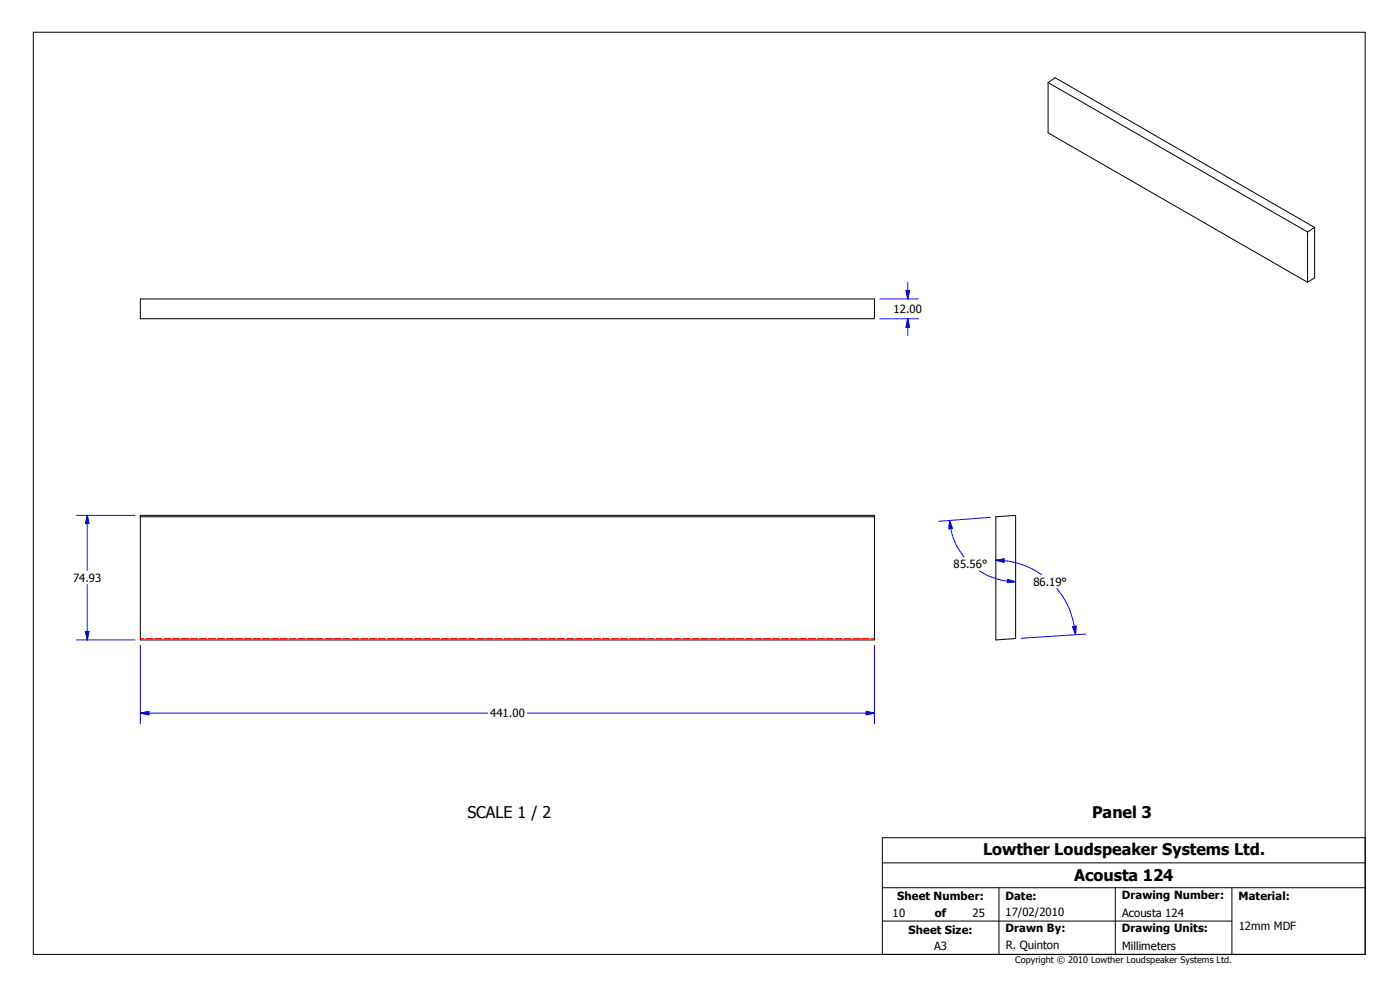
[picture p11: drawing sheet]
<svg xmlns="http://www.w3.org/2000/svg" width="420mm" height="297mm" viewBox="0 0 420 297" stroke-linecap="round" stroke-linejoin="round" font-family="sans-serif">
<g fill="none" stroke="#000" stroke-width=".3">
<path d="M10 9.7h399.4v276.3h-399.4zM314.3 24.7l2.1-1.4 77.8 44.9M314.3 24.7l77.8 44.8M314.3 24.7v15.1l77.8 44.8M392.1 69.5v15.1M394.2 68.2l-2.1 1.3M394.2 68.2v15l-2.1 1.4M42.1 89.6h220.1v5.9h-220.1zM42.1 154.4h220.1v37.4h-220.1zM42.1 154.9h220.1M298.6 154.9l5.9-.5v37l-5.9 .4zM264.6 258.6h144.8"/>
<path d="M409.4 251.1h-144.8v34.9M264.6 276h104.8M264.6 266h144.8M299.6 266v20M334.4 266v20M369.4 266v20"/>
</g>
<g fill="none" stroke="#f00" stroke-width=".3">
<path d="M42.1 191.4h1.1M43.7 191.4h2.2M46.4 191.4h2.1M49.1 191.4h2.1M51.7 191.4h2.2M54.4 191.4h2.2M57.1 191.4h2.2M59.9 191.4h2.1M62.5 191.4h2.2M65.2 191.4h2.1M67.9 191.4h2.1M70.5 191.4h2.2"/>
<path d="M73.2 191.4h2.2M75.9 191.4h2.2M78.7 191.4h2.1M81.3 191.4h2.2M84 191.4h2.1M86.7 191.4h2.1M89.4 191.4h2.1M92 191.4h2.2M94.7 191.4h2.2M97.5 191.4h2.1M100.1 191.4h2.2M102.8 191.4h2.1"/>
<path d="M105.5 191.4h2.1M108.2 191.4h2.1M110.8 191.4h2.1M113.5 191.4h2.2M116.2 191.4h2.2M118.9 191.4h2.2M121.6 191.4h2.1M124.3 191.4h2.1M126.9 191.4h2.2M129.6 191.4h2.1M132.3 191.4h2.2M135 191.4h2.2"/>
<path d="M137.7 191.4h2.2M140.4 191.4h2.1M143.1 191.4h2.1M145.7 191.4h2.2M148.4 191.4h2.1M151.1 191.4h2.1M153.8 191.4h2.2M156.5 191.4h2.2M159.2 191.4h2.1M161.9 191.4h2.1M164.5 191.4h2.2M167.2 191.4h2.1"/>
<path d="M169.9 191.4h2.1M172.6 191.4h2.2M175.3 191.4h2.1M178 191.4h2.1M180.7 191.4h2.1M183.3 191.4h2.2M186 191.4h2.1M188.7 191.4h2.1M191.3 191.4h2.2M194.1 191.4h2.1M196.8 191.4h2.1M199.4 191.4h2.2"/>
<path d="M202.1 191.4h2.2M204.8 191.4h2.1M207.5 191.4h2.1M210.1 191.4h2.2M212.9 191.4h2.1M215.6 191.4h2.1M218.2 191.4h2.2M220.9 191.4h2.2M223.6 191.4h2.1M226.3 191.4h2.1M228.9 191.4h2.2M231.6 191.4h2.2"/>
<path d="M234.4 191.4h2.1M237 191.4h2.2M239.7 191.4h2.2M242.4 191.4h2.1M245.1 191.4h2.1M247.7 191.4h2.2M250.4 191.4h2.2M253.2 191.4h2.1M255.8 191.4h2.2M258.5 191.4h2.1M261.2 191.4h1"/>
</g>
<g fill="none" stroke="#00f" stroke-width=".3">
<path d="M263.8 89.6h11.6M263.8 95.5h11.6M271.7 87.1h1l-.5 2.5zM272.2 84.6v5M272.2 95.5v5M272.2 95.5l.5 2.6h-1zM22.9 154.4h17.6M26.2 154.4v16.6M26.2 154.4l.5 2.5h-1zM284.7 156a20 20 0 0 0 4.4 10.9M284.7 156l.9 2.3-1 .2zM297 155l-15.5 1.2"/>
<path d="M26.2 175.2v16.6M293.7 171.1a20.1 20.1 0 0 0 10.8 3.2M298.6 167.9a23.3 23.3 0 0 1 13.7 4.3M298.6 167.9l2.5-.4v1zM302.1 173.7l2.4 .6-2.4 .3zM316.9 176.4a24 24 0 0 1 5.6 13.8M22.9 191.8h17.6M25.7 189.2h1l-.5 2.6zM42.1 193.4v23.5M262.2 193.4v23.5M321.6 187.8l1.1-.2-.2 2.6zM325.6 190l-19.4 1.3"/>
<path d="M42.1 213.7h104.1M42.1 213.7l2.5-.5v1zM158.2 213.7h104M259.8 213.2l2.4 .5-2.4 .5z"/>
</g>
<g fill="#00f" stroke="#00f" stroke-width=".3">
<path d="M25.7 189.2h1l-.5 2.6z" fill-rule="evenodd"/>
<path d="M26.2 154.4l.5 2.5h-1z" fill-rule="evenodd"/>
<path d="M42.1 213.7l2.5-.5v1z" fill-rule="evenodd"/>
<path d="M259.8 213.2l2.4 .5-2.4 .5z" fill-rule="evenodd"/>
<path d="M272.2 95.5l.5 2.6h-1z" fill-rule="evenodd"/>
<path d="M271.7 87.1h1l-.5 2.5z" fill-rule="evenodd"/>
<path d="M284.7 156l.9 2.3-1 .2z" fill-rule="evenodd"/>
<path d="M302.1 173.7l2.4 .6-2.4 .3z" fill-rule="evenodd"/>
<path d="M321.6 187.8l1.1-.2-.2 2.6z" fill-rule="evenodd"/>
<path d="M298.6 167.9l2.5-.4v1z" fill-rule="evenodd"/>
</g>
<g font-size="4.8">
<text x="140.2" y="245.2">SCALE 1 / 2</text>
<text x="327.5" y="245.2">Panel 3</text>
<text x="294.8" y="256.2">Lowther Loudspeaker Systems Ltd.</text>
<text x="322.1" y="264.1">Acousta 124</text>
</g>
<g font-size="3.4">
<text x="268" y="93.8">12.00</text>
<text x="285.9" y="170.3">85.56°</text>
<text x="21.9" y="174.3">74.93</text>
<text x="309.9" y="175.5">86.19°</text>
<text x="147" y="215">441.00</text>
<text x="269.1" y="269.8">Sheet Number:</text>
<text x="301.5" y="269.8">Date:</text>
<text x="336.4" y="269.5">Drawing Number:</text>
<text x="371.3" y="269.8">Material:</text>
<text x="267.6" y="274.8">10</text>
<text x="280.3" y="274.8">of</text>
<text x="291.6" y="274.8">25</text>
<text x="301.5" y="274.6">17/02/2010</text>
<text x="336.5" y="274.8">Acousta 124</text>
<text x="272.5" y="279.8">Sheet Size:</text>
<text x="301.5" y="279.4">Drawn By:</text>
<text x="336.4" y="279.4">Drawing Units:</text>
<text x="371.4" y="278.8">12mm MDF</text>
<text x="280.1" y="284.7">A3</text>
<text x="301.6" y="284.5">R. Quinton</text>
<text x="336.5" y="284.7">Millimeters</text>
</g>
<text font-size="2.7" x="304.4" y="288.6">Copyright © 2010 Lowther Loudspeaker Systems Ltd.</text>
</svg>
